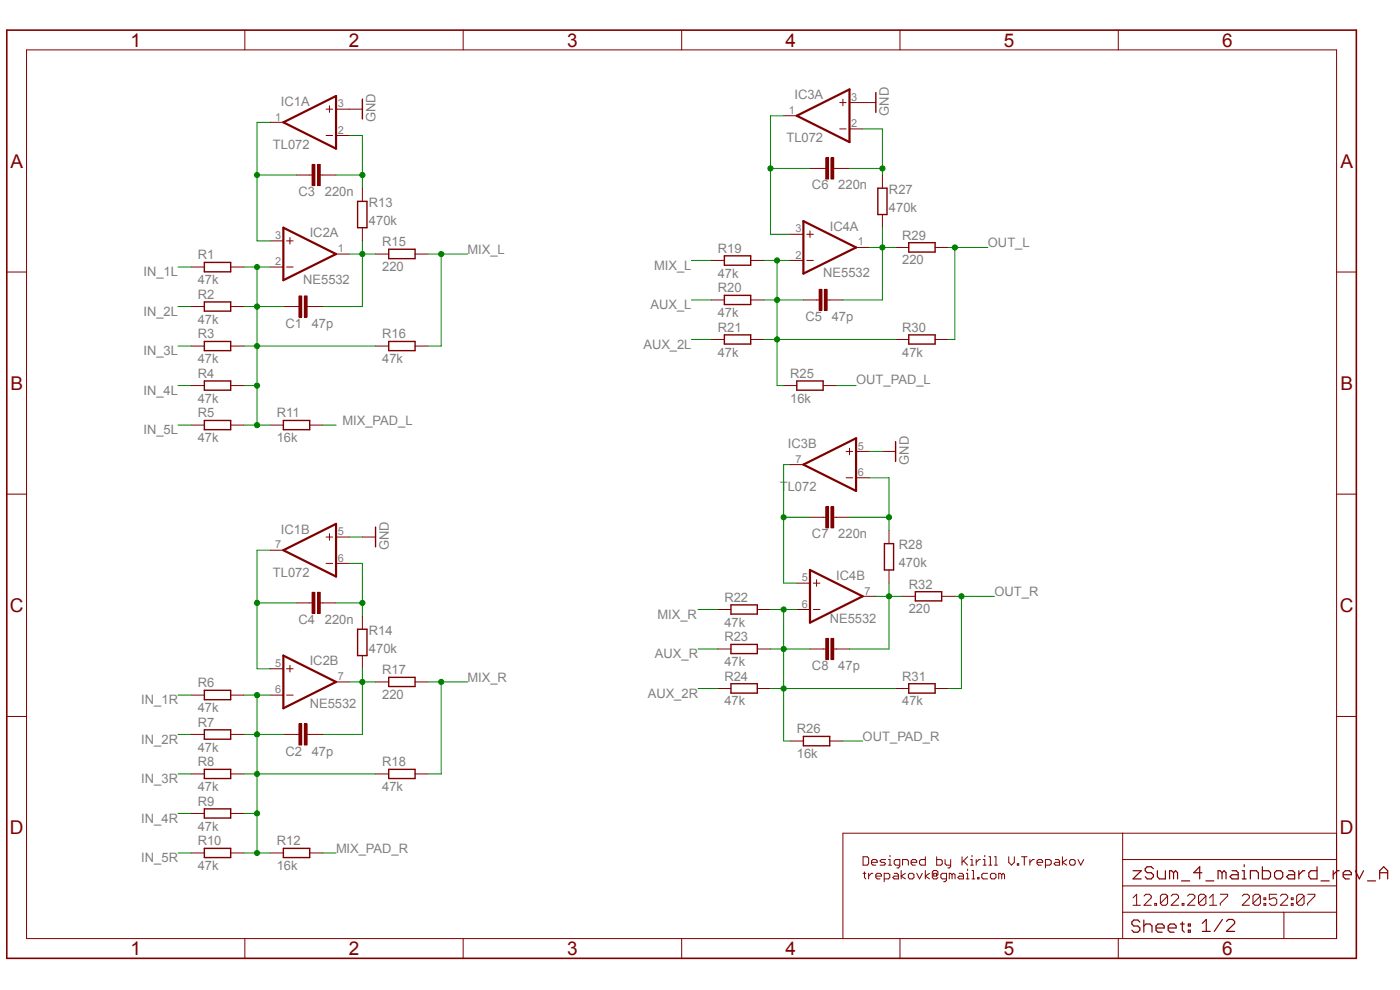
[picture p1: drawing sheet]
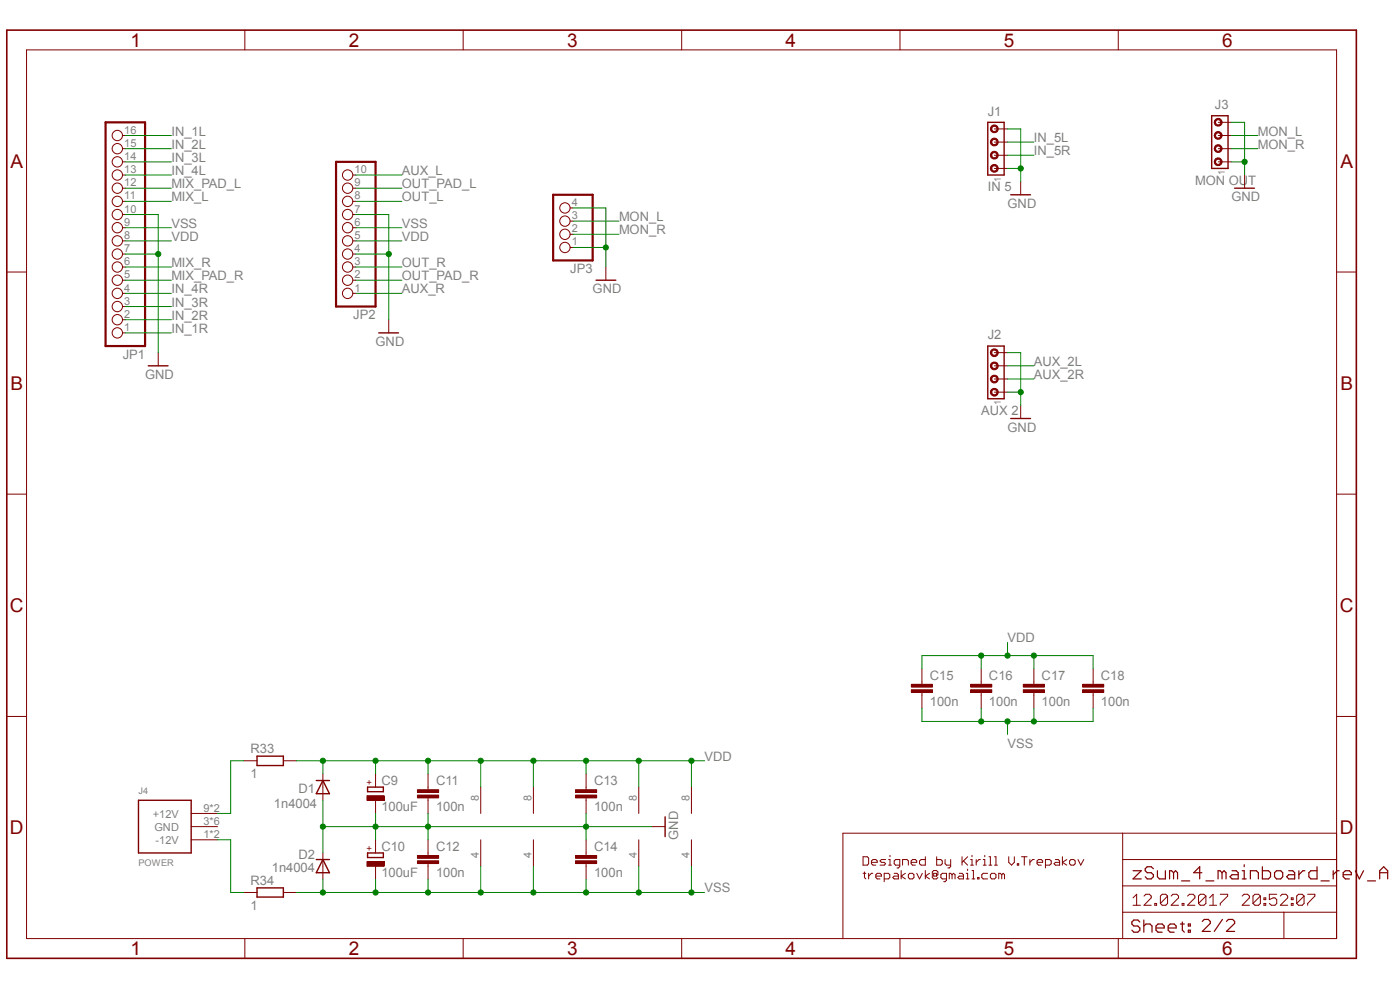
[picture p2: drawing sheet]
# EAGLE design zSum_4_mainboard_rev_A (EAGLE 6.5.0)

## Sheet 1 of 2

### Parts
C1  47p  C-EU025-025X050  [C025-025X050]
C2  47p  C-EU025-025X050  [C025-025X050]
C3  220n  C-EU050-025X075  [C050-025X075]
C4  220n  C-EU050-025X075  [C050-025X075]
C5  47p  C-EU025-025X050  [C025-025X050]
C6  220n  C-EU050-025X075  [C050-025X075]
C7  220n  C-EU050-025X075  [C050-025X075]
C8  47p  C-EU025-025X050  [C025-025X050]
IC1  TL072  TL072P  [DIL08]
IC2  NE5532  TL072P  [DIL08]
IC3  TL072  TL072P  [DIL08]
IC4  NE5532  TL072P  [DIL08]
R1  47k  R-EU_0207/7  [0207/7]
R2  47k  R-EU_0207/7  [0207/7]
R3  47k  R-EU_0207/7  [0207/7]
R4  47k  R-EU_0207/7  [0207/7]
R5  47k  R-EU_0207/7  [0207/7]
R6  47k  R-EU_0207/7  [0207/7]
R7  47k  R-EU_0207/7  [0207/7]
R8  47k  R-EU_0207/7  [0207/7]
R9  47k  R-EU_0207/7  [0207/7]
R10  47k  R-EU_0207/7  [0207/7]
R11  16k  R-EU_0207/7  [0207/7]
R12  16k  R-EU_0207/7  [0207/7]
R13  470k  R-EU_0207/7  [0207/7]
R14  470k  R-EU_0207/7  [0207/7]
R15  220  R-EU_0207/7  [0207/7]
R16  47k  R-EU_0207/7  [0207/7]
R17  220  R-EU_0207/7  [0207/7]
R18  47k  R-EU_0207/7  [0207/7]
R19  47k  R-EU_0207/7  [0207/7]
R20  47k  R-EU_0207/7  [0207/7]
R21  47k  R-EU_0207/7  [0207/7]
R22  47k  R-EU_0207/7  [0207/7]
R23  47k  R-EU_0207/7  [0207/7]
R24  47k  R-EU_0207/7  [0207/7]
R25  16k  R-EU_0207/7  [0207/7]
R26  16k  R-EU_0207/7  [0207/7]
R27  470k  R-EU_0207/7  [0207/7]
R28  470k  R-EU_0207/7  [0207/7]
R29  220  R-EU_0207/7  [0207/7]
R30  47k  R-EU_0207/7  [0207/7]
R31  47k  R-EU_0207/7  [0207/7]
R32  220  R-EU_0207/7  [0207/7]

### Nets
AUX_2L: R21.1 ; also sheet 2
AUX_2R: R24.1 ; also sheet 2
AUX_L: R20.1 ; also sheet 2
AUX_R: R23.1 ; also sheet 2
BIAS_L: C3.2 IC1.1(A:OUT) IC2.3(A:+IN)
BIAS_L1: C6.2 IC3.1(A:OUT) IC4.3(A:+IN)
BIAS_R: C4.2 IC1.7(B:OUT) IC2.5(B:+IN)
BIAS_R1: C7.2 IC3.7(B:OUT) IC4.5(B:+IN)
GND: IC1.3(A:+IN) IC1.5(B:+IN) IC3.3(A:+IN) IC3.5(B:+IN) ; also sheet 2
IN_1L: R1.1 ; also sheet 2
IN_1R: R6.1 ; also sheet 2
IN_2L: R2.1 ; also sheet 2
IN_2R: R7.1 ; also sheet 2
IN_3L: R3.1 ; also sheet 2
IN_3R: R8.1 ; also sheet 2
IN_4L: R4.1 ; also sheet 2
IN_4R: R9.1 ; also sheet 2
IN_5L: R5.1 ; also sheet 2
IN_5R: R10.1 ; also sheet 2
MIX_L: R15.2 R16.2 R19.1 ; also sheet 2
MIX_PAD_L: R11.2 ; also sheet 2
MIX_PAD_R: R12.2 ; also sheet 2
MIX_R: R17.2 R18.2 R22.1 ; also sheet 2
N$1: C6.1 IC3.2(A:-IN) R27.1
N$2: C7.1 IC3.6(B:-IN) R28.1
N$9: C3.1 IC1.2(A:-IN) R13.1
N$10: C1.1 IC2.1(A:OUT) R13.2 R15.1
N$11: C4.1 IC1.6(B:-IN) R14.1
N$12: C2.1 IC2.7(B:OUT) R14.2 R17.1
N$14: C5.1 IC4.1(A:OUT) R27.2 R29.1
N$20: C8.1 IC4.7(B:OUT) R28.2 R32.1
OUT_L: R29.2 R30.2 ; also sheet 2
OUT_PAD_L: R25.2 ; also sheet 2
OUT_PAD_R: R26.2 ; also sheet 2
OUT_R: R31.2 R32.2 ; also sheet 2
VGND_MIX_L: C1.2 IC2.2(A:-IN) R1.2 R2.2 R3.2 R4.2 R5.2 R11.1 R16.1
VGND_MIX_R: C2.2 IC2.6(B:-IN) R6.2 R7.2 R8.2 R9.2 R10.2 R12.1 R18.1
VGND_OUT_L: C5.2 IC4.2(A:-IN) R19.2 R20.2 R21.2 R25.1 R30.1
VGND_OUT_R: C8.2 IC4.6(B:-IN) R22.2 R23.2 R24.2 R26.1 R31.1

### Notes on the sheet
- Designed by Kirill V.Trepakov
  trepakovk@gmail.com

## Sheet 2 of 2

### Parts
C9  100uF  CPOL-EUE2.5-6  [E2,5-6]
C10  100uF  CPOL-EUE2.5-6  [E2,5-6]
C11  100n  C-EU050-025X075  [C050-025X075]
C12  100n  C-EU050-025X075  [C050-025X075]
C13  100n  C-EU050-025X075  [C050-025X075]
C14  100n  C-EU050-025X075  [C050-025X075]
C15  100n  C-EUC1206  [C1206]
C16  100n  C-EUC1206  [C1206]
C17  100n  C-EUC1206  [C1206]
C18  100n  C-EUC1206  [C1206]
D1  1n4004  1N4004"  [DO41-7.6]
D2  1n4004  1N4004"  [DO41-7.6]
J1  IN 5  MTA04-100  [10X04MTA]
J2  AUX 2  MTA04-100  [10X04MTA]
J3  MON OUT  MTA04-100  [10X04MTA]
J4  POWER  POWER_SIMPLEM  [POWER_10M]
JP1  PINHD-1X16  [1X16_]
JP2  PINHD-1X10  [1X10_]
JP3  PINHD-1X4  [1X04]
R33  1  R-EU_0207/7  [0207/7]
R34  1  R-EU_0207/7  [0207/7]

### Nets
AUX_2L: J2.3 ; also sheet 1
AUX_2R: J2.2 ; also sheet 1
AUX_L: JP2.10 ; also sheet 1
AUX_R: JP2.1 ; also sheet 1
GND: C9.- C10.+ C11.2 C12.1 C13.2 C14.1 D1.A D2.C J1.1 J1.4 J2.1 J2.4 J3.1 J3.4 JP1.7 JP1.10 JP2.4 JP2.7 JP3.1 JP3.4 ; also sheet 1
IN_1L: JP1.16 ; also sheet 1
IN_1R: JP1.1 ; also sheet 1
IN_2L: JP1.15 ; also sheet 1
IN_2R: JP1.2 ; also sheet 1
IN_3L: JP1.14 ; also sheet 1
IN_3R: JP1.3 ; also sheet 1
IN_4L: JP1.13 ; also sheet 1
IN_4R: JP1.4 ; also sheet 1
IN_5L: J1.3 ; also sheet 1
IN_5R: J1.2 ; also sheet 1
MIX_L: JP1.11 ; also sheet 1
MIX_PAD_L: JP1.12 ; also sheet 1
MIX_PAD_R: JP1.5 ; also sheet 1
MIX_R: JP1.6 ; also sheet 1
MON_L: J3.3 JP3.3
MON_R: J3.2 JP3.2
N$3: J4.1(-12V) J4.2(-12V) R34.1
N$4: J4.9(+12V) J4.10(+12V) R33.1
OUT_L: JP2.8 ; also sheet 1
OUT_PAD_L: JP2.9 ; also sheet 1
OUT_PAD_R: JP2.2 ; also sheet 1
OUT_R: JP2.3 ; also sheet 1
VDD: C9.+ C11.1 C13.1 C15.1 C16.1 C17.1 C18.1 D1.C IC1.8(P:V+) IC2.8(P:V+) IC3.8(P:V+) IC4.8(P:V+) JP1.8 JP2.5 R33.2
VSS: C10.- C12.2 C14.2 C15.2 C16.2 C17.2 C18.2 D2.A IC1.4(P:V-) IC2.4(P:V-) IC3.4(P:V-) IC4.4(P:V-) JP1.9 JP2.6 R34.2
Unconnected: J4.3(GND) J4.4(GND) J4.5(GND) J4.6(GND) J4.7(GND) J4.8(GND)

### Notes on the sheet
- Designed by Kirill V.Trepakov
  trepakovk@gmail.com
